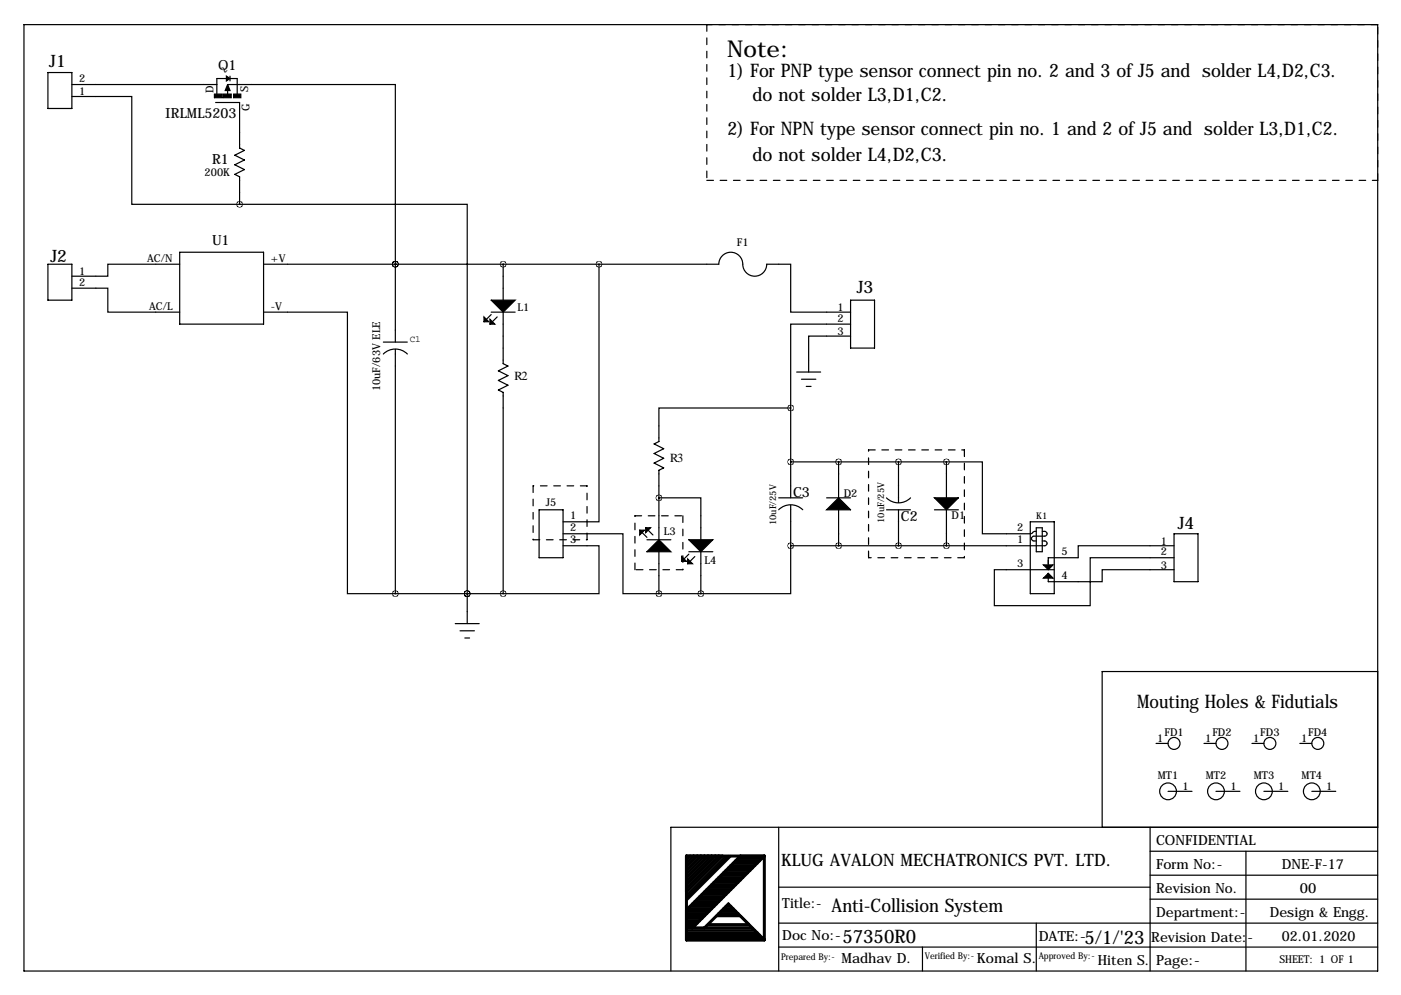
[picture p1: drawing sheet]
<svg xmlns="http://www.w3.org/2000/svg" width="297mm" height="211mm" viewBox="0 0 297 211" stroke-linecap="round" stroke-linejoin="round" font-family="sans-serif">
<g fill="none" stroke="#000" stroke-width=".25" stroke-dasharray="1.4 1.4">
<path d="M149.9 5.2v33M292.1 5.2h-142.2M149.9 38.2h142.2M292.1 38.2v-33M184.1 95.4h20.4M204.5 95.4v22.9M113 103v11.4M113 114.4h11.5M124.5 114.4v-11.4M124.5 103h-11.5M134.6 109.4h10.2M144.8 109.4v11.4"/>
<path d="M184.1 118.3v-22.9M204.5 118.3h-20.4M134.6 120.8v-11.4M144.8 120.8h-10.2"/>
</g>
<g fill="none" stroke="#000" stroke-width=".25">
<path d="M5.1 5.2h287v200.7h-287zM10.2 15.4h5v7.6h-5zM15.2 17.9h30.8M48 16.7h-2v3.3M48.8 16.1v1.1M48.8 16.7h1.5v3.3M15.2 20.5h12.7v22.8h22.9M45.7 21.7h5.1v9.7l1 .5-2 1 2 1-2 1 2 1.1-2 1 1 .5v5.8M48.3 20.2v-2.3h35.5v38.1M10.2 56h5v7.6h-5zM38.1 56h-15.2v2.6h-7.7M38.1 53.5h17.8v15.2h-17.8z"/>
<path d="M50.8 43.3h48.3v82.6M55.9 56h96.5a2.54 2.54 0 0 1 2.5-2.5 2.54 2.54 0 0 1 2.6 2.5 2.54 2.54 0 0 0 2.5 2.6 2.54 2.54 0 0 0 2.6-2.6h5v10.2h12.7M83.8 56h.1M83.8 56v16.5M106.7 56v7.6M127 56v54.6h-7.6M15.2 61.1h7.7v5.1h15.2M55.9 66.2h17.8v59.7h10.1M81.3 75.1a3.6 3.6 0 0 1 5.1 0M81.3 72.5h5.1M83.8 74.1v51.8M104.1 66.2h5.1"/>
<path d="M104.1 66.7l-1.5 1.5M105.4 67.2l-1.5 1.5M106.7 66.2v10.9l1 .5-2 1 2 1-2 1.1 2 1-2 1 1 .5v42.7M168.9 78.9h5.1M180.3 71.3h-8.9v7.6M180.3 68.7h-12.7v17.8M180.3 63.6h5.1v10.2h-5.1zM167.6 86.5h-27.9v7.1l-1 .5 2 1-2 1.1 2 1-2 1 2 1-1 .5v14.7M167.6 86.5v19.1M167.6 97.9h33.1M169.9 80.4h3.1M170.9 81.9h1.1"/>
<path d="M177.8 97.9v7.7M190.5 97.9v8.7M200.7 97.9h7.6v15.3h10.1l.6-.3M200.7 97.9v7.7M114.3 108.1h5.1v10.2h-5.1zM119.4 115.7h7.6v10.2h-20.3M119.4 113.2h12.7v12.7h7.6M135.6 112.4l1.6 1.5M136.9 111.9l1.5 1.5M137.2 114.4h5M139.7 105.6h8.9v8.8M139.7 117v8.9"/>
<path d="M146 117h5.1M146 117.5l-1.5 1.5M147.3 118l-1.5 1.5M148.6 117v8.9M165.1 108.1a3.6 3.6 0 0 1 5.1 0M165.1 105.6h5.1M167.6 115.7v10.2h-19M167.6 107.1v8.6M175.3 105.6h5M177.8 108.1v7.6M187.9 105.6a3.6 3.6 0 0 0 5.2 0M188 108.1h5"/>
<path d="M190.5 108.1v7.6M198.1 108.1h5.1M200.7 108.1v7.6M218.4 110.6h5.1v15.3h-5.1zM219.7 112.7h-.4l-.4 .2M219.7 111.9h1.3v5.1h-1.3zM221 114.7h.5a.51 .51 0 0 1 .5 .5 .51 .51 0 0 1-.5 .5h-53.9M221 112.7h.5a.51 .51 0 0 1 .5 .5 .51 .51 0 0 1-.5 .5h-2.3a.51 .51 0 0 0-.5 .5 .51 .51 0 0 0 .5 .5h.5M248.9 118.3h-17.8v10.1h-20.3v-7.6h12.7M248.9 115.7h-20.3v2.6h-6.4v1.5M248.9 113.2h5.1v10.1h-5.1zM83.8 125.9h22.9"/>
<path d="M96.5 132.2h5.1M97.5 133.7h3.1M98.6 135.3h1M99.1 125.9h.1M99.1 125.9v6.3M139.7 125.9h8.9M248.9 120.8h-15.2v2.5h-11.5v-1.2M245.1 157.6h2.5M255.3 157.6h2.5M265.4 157.6h2.6M275.6 157.6h2.5M292.1 142.4h-58.4v33"/>
<path d="M165.1 175.4v30.5M243.8 175.4v30.5M247.6 167.8h5.1M257.8 167.8h5.1M268 167.8h5M278.1 167.8h5.1M292.1 175.4h-149.9v30.5M165.1 195.7h127M165.1 188.1h78.7M219.7 195.7v10.2M243.8 180.5h48.3M243.8 185.6h48.3"/>
<path d="M243.8 190.6h48.3M264.2 180.5v25.4M165.1 200.8h127M195.6 200.8v5.1"/>
<circle cx="248.9" cy="157.6" r="1.27"/>
<circle cx="259.1" cy="157.6" r="1.27"/>
<circle cx="269.2" cy="157.6" r="1.27"/>
<circle cx="279.4" cy="157.6" r="1.27"/>
<circle cx="247.6" cy="167.8" r="1.78"/>
<circle cx="257.8" cy="167.8" r="1.78"/>
<circle cx="268" cy="167.8" r="1.78"/>
<circle cx="278.1" cy="167.8" r="1.78"/>
</g>
<g fill="none" stroke="#000" stroke-width=".63">
<path d="M145.5 196.7h3.9l5-5 7.7 7.6M145.5 193.2h4.9M145.5 193.7h4.4M145.5 197.8h15M145.5 198.3h15.5M145.5 198.8h16M145.5 196.2h1.8M145.5 195.7h2.3M145.5 195.2h2.8M145.5 194.7h3.3M145.5 194.2h3.9M145.8 192.7h5.1"/>
<path d="M146.3 181.5l-.8 .8M146.3 192.2h5.1M146.8 191.7h5.1M147.3 191.1h5.1M147.3 181.8l-.2-.3-1.6 1.5M147.8 190.6h5.1M148.1 181.8l-.3-.3-2.3 2.3M148.3 190.1h5.1M148.8 189.6h5.1M148.8 181.8l-.2-.3-3.1 3M149.4 189.1h5M149.6 182l-.2-.5-3.9 3.8"/>
<path d="M149.9 188.6h5M150.1 181.8v-.3l-4.6 4.6M150.4 188.1h5M150.9 187.6h5.1M151.1 182l-.2-.5-5.4 5.3M151.4 187.1h5.1M151.9 186.6h5.1M152.1 182l-.5-.5-6.1 6.1M152.4 193.7h4.1M152.4 186.1h5.1M152.4 181.8v-.3l-6.9 6.9M152.9 193.2h3.1"/>
<path d="M152.9 185.6h4.8M153.2 181.5l-7.7 7.6M153.4 185.1h5.1M153.4 192.7h2M153.9 184.5h5.1M153.9 192.2h1M154.4 184h5.1M154.9 183.5h5.1M155.4 183h5.1M156 182.5h5M156.5 182h5M157 181.5l-11.5 11.4"/>
<path d="M162.1 181.5h-16.6v17.8h16.6M162.1 181.5l-15.3 15.2M162.1 181.5v17.8"/>
</g>
<path d="M145.5 197.2h14.5M149.4 196.7h10.1v.3M149.9 196.2h9.1M151.9 194.2h5.1l1.7 1.8h-8.6M153.9 181.5l-8.4 8.4M154.4 181.5l-8.9 8.9M154.9 181.5l-9.4 9.4" fill="none" stroke="#000" stroke-width=".51"/>
<g fill="#000" stroke="#000" stroke-width=".25">
<path d="M48.3 17.9l.5 1.3h-1zM48 16.1l.8 .6-.8 .5zM45.5 20h1.5v.7h-1.5zM47.2 20h1.8v.7h-1.8zM49.5 20h1.6v.7h-1.6zM102.6 67.2l1 1h-1zM103.9 67.7l1 1h-1zM104.1 63.6h5.1l-2.5 2.6zM135.6 112.4h1.1l-1.1 1zM136.9 111.9h1l-1 1zM139.7 114.4l2.5 2.6h-5zM144.5 118l1 1h-1z"/>
<path d="M145.8 118.5l1 1h-1zM146 114.4h5.1l-2.5 2.6zM175.3 108.1l2.5-2.5 2.5 2.5zM198.1 105.6h5.1l-2.5 2.5zM221.2 119.8h2.1l-1.1 1zM222.2 121.6l1.1 1h-2.1z"/>
</g>
<path d="M106.6 56a.05 .05 0 0 0 .1 0 .05 .05 0 0 0-.1 0zM83.8 56a.05 .05 0 0 0 .1 0 .05 .05 0 0 0-.1 0zM200.6 115.7a.05 .05 0 0 0 .1 0 .05 .05 0 0 0-.1 0zM200.6 97.9a.05 .05 0 0 0 .1 0 .05 .05 0 0 0-.1 0zM83.8 56a.05 .05 0 0 0 .1 0 .05 .05 0 0 0-.1 0zM148.5 125.9a.05 .05 0 0 0 .1 0 .05 .05 0 0 0-.1 0zM99 125.9a.05 .05 0 0 0 .1 0 .05 .05 0 0 0-.1 0zM83.8 125.9a.05 .05 0 0 0 .1 0 .05 .05 0 0 0-.1 0zM99 125.9a.05 .05 0 0 0 .1 0 .05 .05 0 0 0-.1 0zM106.6 125.9a.05 .05 0 0 0 .1 0 .05 .05 0 0 0-.1 0zM167.6 97.9a.05 .05 0 0 0 .1 0 .05 .05 0 0 0-.1 0zM167.6 86.5a.05 .05 0 0 0 .1 0 .05 .05 0 0 0-.1 0zM167.6 115.7a.05 .05 0 0 0 .1 0 .05 .05 0 0 0-.1 0z" fill="#000" stroke="#000" stroke-width="1.3"/>
<text font-size="4.9" x="154.2" y="12.1">Note:</text>
<g font-size="4">
<text x="154.2" y="16.3">1) For PNP type sensor connect pin no. 2 and 3 of J5 and solder L4,D2,C3.</text>
<text x="159.6" y="21.4">do not solder L3,D1,C2.</text>
<text x="154.2" y="28.5">2) For NPN type sensor connect pin no. 1 and 2 of J5 and solder L3,D1,C2.</text>
<text x="159.6" y="34.1">do not solder L4,D2,C3.</text>
<text x="241.1" y="150.2">Mouting Holes &amp; Fidutials</text>
<text x="176.3" y="193.4">Anti-Collision System</text>
<text x="178.6" y="200">57350R0</text>
<text x="229.9" y="200.2">5/1/'23</text>
</g>
<g font-size="3.6">
<text x="10.4" y="14.1">J1</text>
<text x="10.7" y="55.5">J2</text>
<text x="181.6" y="62.1">J3</text>
<text x="249.7" y="112.2">J4</text>
<text x="165.6" y="183.5">KLUG AVALON MECHATRONICS PVT. LTD.</text>
</g>
<g font-size="3">
<text x="46.2" y="14.9">Q1</text>
<text x="35.1" y="25.1">IRLML5203</text>
<text x="45" y="34.7">R1</text>
<text x="45" y="52">U1</text>
<text x="168.1" y="105.3">C3</text>
<text x="191" y="110.4">C2</text>
<text x="245.1" y="179.2">CONFIDENTIAL</text>
<text x="245.1" y="184.3">Form No:-</text>
<text x="271.8" y="184.3">DNE-F-17</text>
<text x="245.1" y="189.4">Revision No.</text>
<text x="275.6" y="189.4">00</text>
<text x="165.9" y="192.4">Title:-</text>
<text x="245.1" y="194.5">Department:-</text>
<text x="269.2" y="194.5">Design &amp; Engg.</text>
<text x="165.9" y="199.3">Doc No:-</text>
<text x="220.2" y="199.5">DATE:-</text>
<text x="244.1" y="199.8">Revision Date:-</text>
<text x="271.8" y="199.5">02.01.2020</text>
<text x="178.4" y="204.3">Madhav D.</text>
<text x="207.1" y="204.3">Komal S.</text>
<text x="232.8" y="204.5">Hiten S.</text>
<text x="245.1" y="204.6">Page:-</text>
</g>
<g font-size="2.6">
<text x="109.1" y="80.6">R2</text>
<text x="142.1" y="97.9">R3</text>
</g>
<g font-size="2.3">
<text x="16.8" y="17.4">2</text>
<text x="16.8" y="20.2">1</text>
<text x="45.3" y="19.7" transform="rotate(-90 45.3 19.7)">D</text>
<text x="52.6" y="19.4" transform="rotate(-90 52.6 19.4)">S</text>
<text x="52.9" y="23.5" transform="rotate(-90 52.9 23.5)">G</text>
<text x="43.4" y="37.3">200K</text>
<text x="156.2" y="52.2">F1</text>
<text x="16.8" y="58.3">1</text>
<text x="31.2" y="55.5">AC/N</text>
<text x="57.4" y="55.5">+V</text>
<text x="16.8" y="60.6">2</text>
<text x="31.6" y="65.7">AC/L</text>
<text x="57.4" y="65.7">-V</text>
<text x="109.8" y="65.9">L1</text>
<text x="177.5" y="65.9">1</text>
<text x="177.5" y="68.2">2</text>
<text x="177.5" y="71">3</text>
<text x="80.6" y="82.9" transform="rotate(-90 80.6 82.9)">10uF/63V ELE</text>
<text x="115.7" y="107.3">J5</text>
<text x="178.9" y="105.3">D2</text>
<text x="120.9" y="110.1">1</text>
<text x="120.9" y="112.7">2</text>
<text x="140.7" y="113.5">L3</text>
<text x="201.8" y="110">D1</text>
<text x="215.6" y="112.7">2</text>
<text x="120.9" y="115.2">3</text>
<text x="149.4" y="119.5">L4</text>
<text x="215.6" y="115.2">1</text>
<text x="225" y="117.7">5</text>
<text x="246.1" y="117.7">2</text>
<text x="246.1" y="115.5">1</text>
<text x="215.6" y="120.3">3</text>
<text x="225" y="122.8">4</text>
<text x="246.1" y="120.5">3</text>
<text x="245.4" y="157.4">1</text>
<text x="246.9" y="156.1">FD1</text>
<text x="255.5" y="157.4">1</text>
<text x="257" y="156.1">FD2</text>
<text x="265.7" y="157.4">1</text>
<text x="267.2" y="156.1">FD3</text>
<text x="275.8" y="157.4">1</text>
<text x="277.4" y="156.1">FD4</text>
<text x="245.5" y="165.2">MT1</text>
<text x="250.7" y="167.5">1</text>
<text x="255.7" y="165.2">MT2</text>
<text x="260.9" y="167.5">1</text>
<text x="265.8" y="165.2">MT3</text>
<text x="271" y="167.5">1</text>
<text x="276" y="165.2">MT4</text>
<text x="281.2" y="167.5">1</text>
<text x="271.3" y="204.1">SHEET: 1 OF 1</text>
</g>
<g font-size="2">
<text x="86.9" y="72.5">C1</text>
<text x="164.6" y="111.4" transform="rotate(-90 164.6 111.4)">10uF/25V</text>
<text x="187.5" y="110.9" transform="rotate(-90 187.5 110.9)">10uF/25V</text>
<text x="219.7" y="110">K1</text>
<text x="165.6" y="203.6">Prepared By:-</text>
<text x="196.1" y="203.3">Verified By:-</text>
<text x="220.2" y="203.3">Approved By:-</text>
</g>
</svg>
